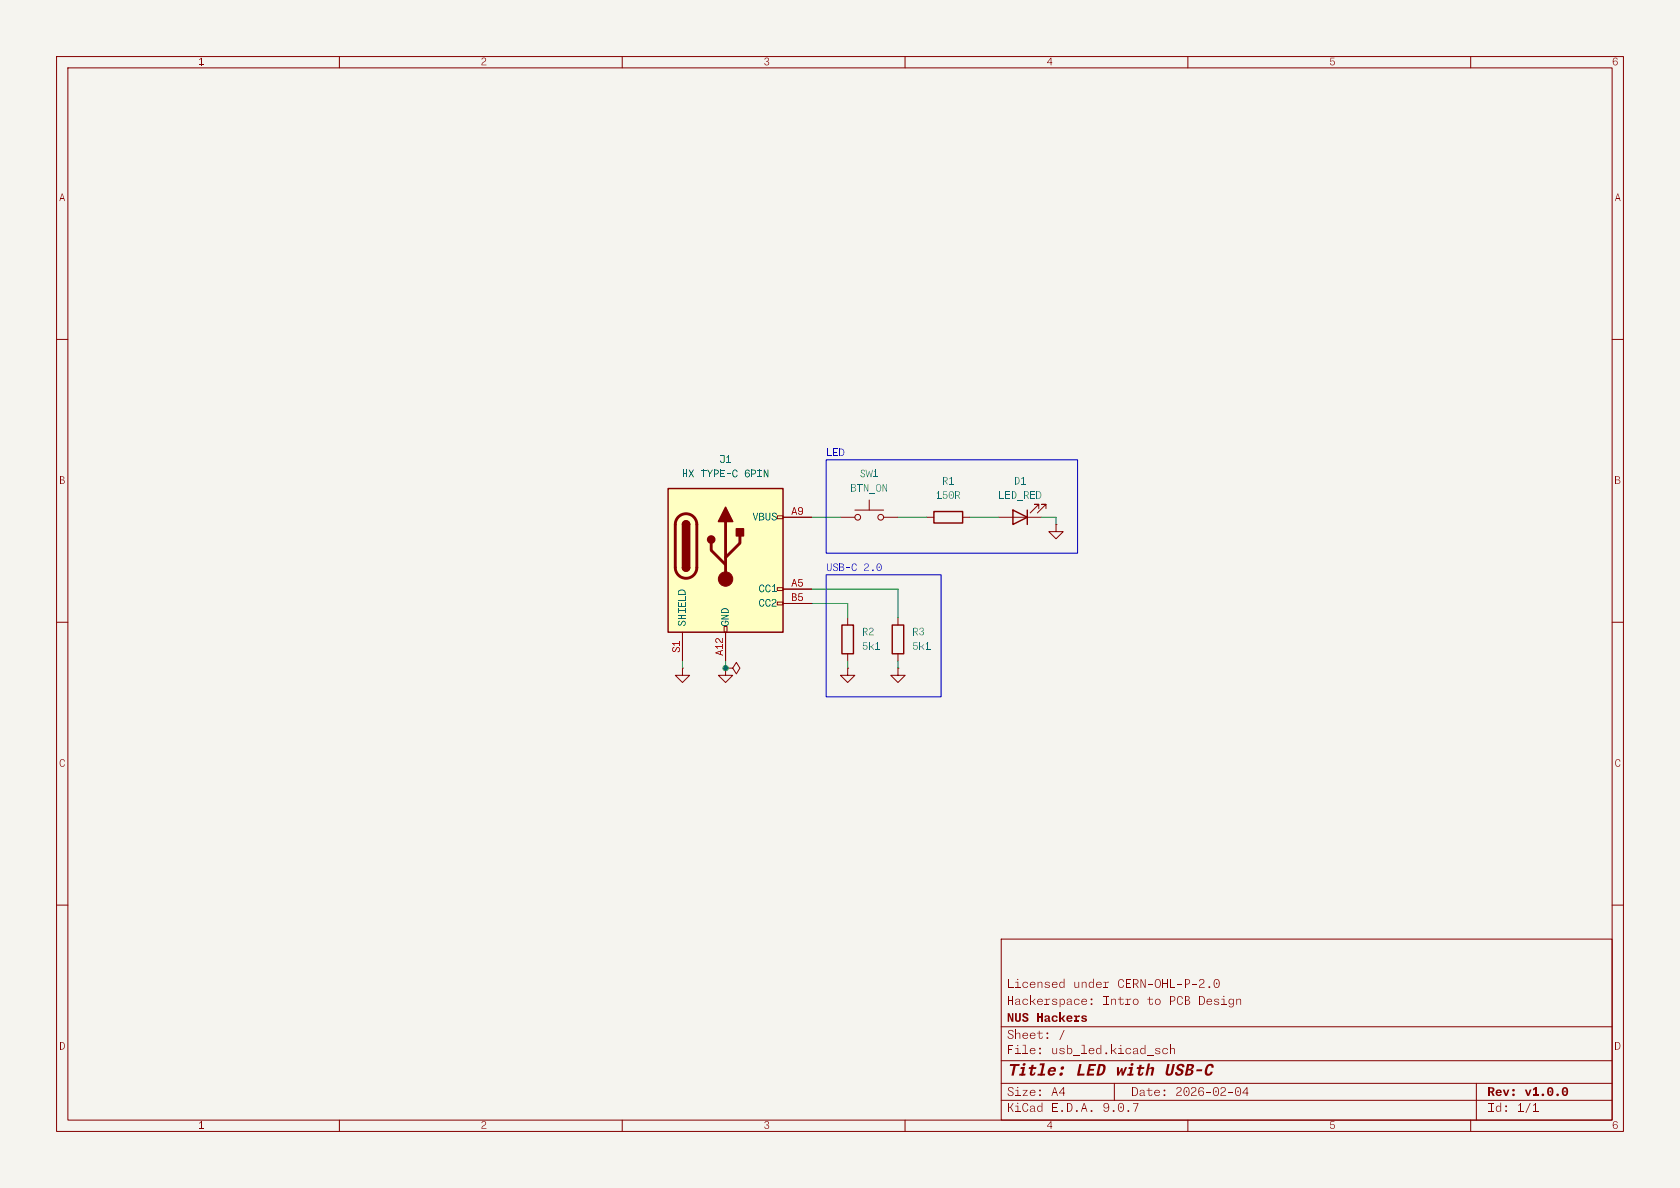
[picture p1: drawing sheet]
<svg xmlns="http://www.w3.org/2000/svg" width="297mm" height="210mm" viewBox="0 0 297 210" stroke-linecap="round" stroke-linejoin="round" font-family="sans-serif">
<path d="M0 0h297v210h-297z" fill="#f5f4ef" stroke="#f5f4ef" stroke-width=".18"/>
<g fill="none" stroke="#840000" stroke-width=".18">
<path d="M10 10h277v190h-277zM12 12h273v186h-273zM60 10v2M110 10v2M160 10v2M210 10v2M260 10v2M10 60h2M285 60h2M10 110h2M285 110h2M10 160h2"/>
<path d="M177 166h108v32h-108zM285 160h2M60 198v2M110 198v2M160 198v2M210 198v2M260 198v2"/>
</g>
<g fill="#840000">
<path d="M218.5 192.3a.57 .57 0 0 1 .7 0 .57 .57 0 0 1 .2 .7 .58 .58 0 0 1-.5 .8 .58 .58 0 0 1-.6-.8h.2a.43 .43 0 0 0 .1 .5 .43 .43 0 0 0 .6-.1l.1-.4a.43 .43 0 0 0-.2-.6 .43 .43 0 0 0-.5 .1l-.1 .5h-.2z"/>
<path d="M220.4 192.2h.1v1.5h-.1l.1-1.4-.8 .9h1v.1h-1.1z"/>
<circle cx="205.9" cy="193.6" r=".17"/>
<circle cx="205.9" cy="192.8" r=".17"/>
</g>
<path d="M177 194.5h108" fill="none" stroke="#840000" stroke-width=".18"/>
<g fill="#840000">
<path d="M200.3 195h1l-.6 1.5h-.1l.6-1.4h-.9z"/>
<circle cx="193" cy="196.4" r=".17"/>
</g>
<path d="M177 191.5h108" fill="none" stroke="#840000" stroke-width=".18"/>
<g fill="#840000">
<path d="M276.3 192.3a.59 .59 0 0 1 .7 0 .59 .59 0 0 1 .2 .7 .6 .6 0 0 1-.5 .8 .6 .6 0 0 1-.6-.8h.3a.34 .34 0 0 0 .3 .5 .74 .74 0 0 0 0-1.1 .35 .35 0 0 0-.3 .6h-.3z"/>
<path d="M271 195.3l.5-.3-.2 .3-.3 .1z"/>
<path d="M271.4 195h.1v1.5h-.1z"/>
<path d="M271 196.4h1v.1h-1z"/>
<circle cx="276.7" cy="193" r=".15"/>
<circle cx="183.9" cy="193.6" r=".17"/>
<circle cx="183.9" cy="192.8" r=".17"/>
<circle cx="266.3" cy="196.4" r=".17"/>
<circle cx="266.3" cy="195.6" r=".17"/>
</g>
<path d="M177 187.5h108" fill="none" stroke="#840000" stroke-width=".18"/>
<g fill="#840000">
<path d="M185.5 188.8a.64 .64 0 0 1 .8-.2 .64 .64 0 0 1 .3 .8h-1.1l.1-.2 .7 .1a.32 .32 0 0 0-.3-.4 .32 .32 0 0 0-.3 .3 .36 .36 0 0 0 0 .6 .36 .36 0 0 0 .5-.1h.4a.74 .74 0 0 1-1.2 .4 .74 .74 0 0 1 .1-1.3z"/>
<path d="M203.1 188.9l.4-.2a.35 .35 0 0 1 .4-.1 .35 .35 0 0 1 .1 .4l-.2 1.1h-.4l.2-1.1a.36 .36 0 0 0-.6 .1z"/>
<path d="M182.2 185.4l.6-.1 .2 .5h-.9v-.1h.8a.41 .41 0 0 0-.5-.3 .41 .41 0 0 0-.3 .5 .41 .41 0 0 0 .5 .3l.4-.1a.55 .55 0 0 1-.8 .1 .55 .55 0 0 1 0-.8z"/>
<path d="M202.8 186.6h1.1v.1h-1.1z"/>
<path d="M204.3 185.4l.5-.1 .3 .3-.3-.2a.23 .23 0 0 0-.3-.1 .23 .23 0 0 0-.1 .3l.2 .1a.36 .36 0 0 1 .5 .4 .36 .36 0 0 1-.6 .2l-.2-.1-.1-.2h.1a.32 .32 0 0 0 .3 .3 .32 .32 0 0 0 .3-.4l-.3-.1a.3 .3 0 0 1-.3-.1 .3 .3 0 0 1 0-.3z"/>
<path d="M205.7 185.4l.5-.1 .3 .2-.2 .1a.39 .39 0 0 0-.5-.1 .39 .39 0 0 0 0 .6 .39 .39 0 0 0 .6-.1h.1a.55 .55 0 0 1-.9 .2 .55 .55 0 0 1 .1-.8z"/>
<path d="M206.9 184.7h.1v1.6h-.1z"/>
<path d="M207 185.4l.3-.1 .3 .1 .1 .9h-.1v-.7a.31 .31 0 0 0-.3-.2 .31 .31 0 0 0-.3 .2z"/>
<circle cx="187.6" cy="189.9" r=".31"/>
<circle cx="187.8" cy="188.8" r=".31"/>
<circle cx="183.9" cy="186.2" r=".17"/>
<circle cx="183.9" cy="185.4" r=".17"/>
</g>
<path d="M177 181.5h108" fill="none" stroke="#840000" stroke-width=".18"/>
<g fill="#840000">
<path d="M191.2 179.6l.5-.1 .4 .1v.2l-.6-.1 .2 .2a.38 .38 0 0 1 .5 .4 .38 .38 0 0 1-.6 .4 .41 .41 0 0 1-.5-.4l.7 .1v-.1l-.2-.1a.35 .35 0 0 1-.4-.2 .35 .35 0 0 1 0-.4z"/>
<path d="M191.3 176.7l.6-.1 .3 .5h-.9v-.1h.7a.41 .41 0 0 0-.5-.3 .41 .41 0 0 0-.3 .5 .41 .41 0 0 0 .5 .3l.5-.1a.55 .55 0 0 1-.9 .1 .55 .55 0 0 1 0-.8z"/>
<path d="M199.4 176.7l.6-.1v.1l-.6 .2z"/>
<path d="M199 177.5h.8v.1h-.8z"/>
<path d="M200.4 176.7a.52 .52 0 0 1 .9 .1 .52 .52 0 0 1-.4 .8 .52 .52 0 0 1-.6-.5h.1a.41 .41 0 0 0 .5 .3 .41 .41 0 0 0 .3-.6 .41 .41 0 0 0-.7 0l-.1 .3h-.1z"/>
<path d="M204.4 176.7a.52 .52 0 0 1 .8 .1 .52 .52 0 0 1-.4 .8 .52 .52 0 0 1-.6-.5h.1a.41 .41 0 0 0 .5 .3 .41 .41 0 0 0 .3-.6 .41 .41 0 0 0-.7 0l-.1 .3h-.1z"/>
<path d="M218.7 176.7l.3-.1 .3 .1 .1 .9h-.1v-.7a.31 .31 0 0 0-.3-.2 .31 .31 0 0 0-.3 .2z"/>
<path d="M188.1 173h.1v1.6l-.1-.2z"/>
<path d="M187.4 173.7l.4-.1 .3 .1v.2a.38 .38 0 0 0-.6-.1 .38 .38 0 0 0 0 .6 .38 .38 0 0 0 .6-.1 .46 .46 0 0 1-.7 .3 .46 .46 0 0 1-.1-.7z"/>
<path d="M195.5 173.7l.6-.1v.1l-.6 .2z"/>
<path d="M195.1 174.5h.8v.1h-.8z"/>
<path d="M214.7 173.2a.57 .57 0 0 1 .7 0 .57 .57 0 0 1 .2 .7 .58 .58 0 0 1-.5 .8 .58 .58 0 0 1-.5-.8h.1a.43 .43 0 0 0 .1 .5 .43 .43 0 0 0 .6-.1l.1-.4a.43 .43 0 0 0-.1-.6 .43 .43 0 0 0-.6 .1l-.1 .5h-.1z"/>
<circle cx="185.2" cy="183.5" r=".17"/>
<circle cx="185.2" cy="182.7" r=".17"/>
<circle cx="193" cy="177.5" r=".17"/>
<circle cx="193" cy="176.7" r=".17"/>
<circle cx="215.1" cy="173.8" r=".15"/>
</g>
<path d="M176.5 91.4h7.6M183.6 89.9v-.7h-.7h.7l-1.5 1.5M184.9 89.9v-.7h-.8h.8l-1.5 1.5M186.7 92.7v1.3h1.3l-1.3 1.3-1.3-1.3h1.3M186.7 92.7h.1M149.9 109.2v1.3M149.9 115.6v1.2M158.7 118.1v1.3h1.3l-1.3 1.3-1.2-1.3h1.2M158.7 118.1h.1M197 191.5v3M261 191.5v6.5" fill="none" stroke="#840000" stroke-width=".18"/>
<path d="M179.1 90.2l2.5 1.2-2.5 1.3zM181.6 90.2v2.5M148.8 110.5h2.1v5.1h-2.1z" fill="none" stroke="#840000" stroke-width=".25"/>
<path d="M154.8 114.7h.8v.1h-.8z" fill="#006464"/>
<path d="M157.7 110.5h2.1v5.1h-2.1z" fill="none" stroke="#840000" stroke-width=".25"/>
<path d="M158.7 109.2v1.3M158.7 115.6v1.2" fill="none" stroke="#840000" stroke-width=".18"/>
<path d="M163.6 114.7h.9v.1h-.9z" fill="#006464"/>
<path d="M128.3 118.1v1.3h1.2l-1.2 1.3-1.3-1.3h1.3M128.3 118.1h.1M149.9 118.1v1.3h1.2l-1.2 1.3-1.3-1.3h1.3M149.9 118.1h.1" fill="none" stroke="#840000" stroke-width=".18"/>
<path d="M118.1 86.4h20.3v25.4h-20.3z" fill="#ffffc2"/>
<g fill="none" stroke="#840000" stroke-width=".18">
<path d="M137.4 91.2h1v.5h-1zM138.4 91.4h5.1M148.6 91.4h2.5M151.1 90.2h5.1M153.7 88.4v1.8M156.2 91.4h2.5M163.8 91.4h1.3M170.2 91.4h1.2M120.6 118.1v1.3h1.3l-1.3 1.3-1.2-1.3h1.2M120.6 118.1h.1M120.6 111.8v5M128 110.7h.5v1.1h-.5z"/>
<path d="M128.3 118.1h1.2l.7-1 .6 1-.6 1-.7-1M128.3 118.1h.1M128.3 111.8v5M137.4 103.9h1v.5h-1zM137.4 106.4h1v.5h-1zM138.4 104.1h5.1M138.4 106.7h5.1"/>
<circle cx="151.6" cy="91.4" r=".51"/>
<circle cx="155.7" cy="91.4" r=".51"/>
</g>
<path d="M118.1 86.4h20.3v25.4h-20.3zM120.6 92.7a.64 .64 0 0 1 .7-.6 .64 .64 0 0 1 .6 .6M165.1 90.4h5.1v2.1h-5.1zM120.6 100.3a.64 .64 0 0 0 .7 .7 .64 .64 0 0 0 .6-.7" fill="none" stroke="#840000" stroke-width=".25"/>
<path d="M119.9 91.4a1.9 1.9 0 0 1 2.1-.4 1.9 1.9 0 0 1 1.2 1.7v7.6a1.91 1.91 0 0 1-1.9 1.9 1.91 1.91 0 0 1-1.9-1.9v-7.7l.2-.7zM125.7 96v1.3l2.6 2.5M128.3 92.2v10.2M130.8 94.7v1.3l-2.5 2.6" fill="none" stroke="#840000" stroke-width=".51"/>
<g fill="#840000" stroke="#840000" stroke-width=".25">
<path d="M120.6 92.7h1.3v7.6h-1.3z"/>
<path d="M120.8 92.3a.64 .64 0 0 1 .7-.2 .64 .64 0 0 1 .4 .6h-1.3z"/>
<path d="M120.6 100.3h1.3a.64 .64 0 0 1-.6 .7 .64 .64 0 0 1-.7-.7z"/>
<path d="M128.3 89.7l1.2 2.5h-2.5z"/>
<path d="M130.2 93.5h1.2v1.2h-1.2z"/>
<circle cx="125.7" cy="95.4" r=".63"/>
</g>
<circle cx="128.3" cy="102.4" r="1.27" fill="#840000" stroke="#840000" stroke-width=".18"/>
<path d="M143.5 91.4h5.1M158.7 91.4h5.1M171.4 91.4h5.1M184.1 91.4h2.6v1.3M120.6 116.8v1.3M128.3 116.8v1.3M143.5 104.1h15.2v5.1M143.5 106.7h6.4v2.5M149.9 116.8v1.3M158.7 116.8v1.3" fill="none" stroke="#009600" stroke-width=".18"/>
<path d="M155.1 99.7h.1a.53 .53 0 0 1 .6 .1 .53 .53 0 0 1 .1 .6 .48 .48 0 0 1-.6 .5 .48 .48 0 0 1-.3-.6h.1a.38 .38 0 0 0 .3 .5 .38 .38 0 0 0 .3-.5 .38 .38 0 0 0-.3-.6 .38 .38 0 0 0-.3 .6h-.1v-.2z" fill="#0000c2"/>
<path d="M146 81.3h44.5v16.5h-44.5zM146 101.6h20.4v21.6h-20.4z" fill="none" stroke="#0000c2" stroke-width=".18"/>
<path d="M138.4 91.4h5.1M120.6 111.8v5M128.3 118.1h.1M128.3 111.8v5M138.4 104.1h5.1M138.4 106.7h5.1" fill="none" stroke="#840000" stroke-width=".18"/>
<circle cx="128.3" cy="118.1" r=".46" fill="#009600" stroke="#009600" stroke-width=".18"/>
<g font-size="2.8" fill="#840000">
<text x="178" y="190.7">Title:</text>
<text x="190.1" y="190.7">LED with</text>
<text x="205.8" y="190.7">USB-C</text>
</g>
<g font-size="2.1" fill="#840000">
<text x="178" y="178.1">Hackerspace:</text>
<text x="178" y="175.1">Licensed</text>
<text x="189.7" y="175.1">under</text>
<text x="194.9" y="178.1">Intro</text>
<text x="197.5" y="175.1">CERN-OHL-P-2.0</text>
<text x="202.7" y="178.1">to</text>
<text x="206.6" y="178.1">PCB Design</text>
<text x="178" y="184.1">Sheet:</text>
<text x="178" y="181.1">NUS Hackers</text>
<text x="187.1" y="184.1">/</text>
<text x="178" y="186.8">File:</text>
<text x="185.8" y="186.8">usb_led.kicad_sch</text>
<text x="178" y="197">KiCad</text>
<text x="178" y="194.2">Size:</text>
<text x="185.8" y="197">E.D.A.</text>
<text x="185.8" y="194.2">A4</text>
<text x="194.9" y="197">9.0.7</text>
<text x="200" y="194.2">Date:</text>
<text x="207.8" y="194.2">2026-02-04</text>
<text x="263" y="194.2">Rev:</text>
<text x="263" y="197">Id:</text>
<text x="268.2" y="197">1/1</text>
<text x="269.5" y="194.2">v1.0.0</text>
</g>
<g font-size="1.8" fill="#840000">
<text x="35" y="11.9">1</text>
<text x="85" y="11.9">2</text>
<text x="135" y="11.9">3</text>
<text x="185" y="11.9">4</text>
<text x="235" y="11.9">5</text>
<text x="285" y="11.9">6</text>
<text x="10.4" y="35.9">A</text>
<text x="285.4" y="35.9">A</text>
<text x="10.4" y="85.9">B</text>
<text x="285.4" y="85.9">B</text>
<text x="10.4" y="135.9">C</text>
<text x="285.4" y="135.9">C</text>
<text x="10.4" y="185.9">D</text>
<text x="285.4" y="185.9">D</text>
<text x="35" y="199.9">1</text>
<text x="85" y="199.9">2</text>
<text x="135" y="199.9">3</text>
<text x="185" y="199.9">4</text>
<text x="235" y="199.9">5</text>
<text x="285" y="199.9">6</text>
</g>
<g font-size="1.8" fill="#006464">
<text x="127.2" y="82.2">J1</text>
<text x="120.6" y="84.7">HX TYPE-C 6PIN</text>
<text x="150.4" y="87.3">BTN_ON</text>
<text x="152" y="84.7">SW1</text>
<text x="165.4" y="88.5">150R</text>
<text x="166.5" y="86">R1</text>
<text x="176.5" y="88.5">LED_RED</text>
<text x="179.2" y="86">D1</text>
<text x="133" y="92.3">VBUS</text>
<text x="134.1" y="105">CC1</text>
<text x="134.1" y="107.6">CC2</text>
<text x="121.5" y="110.7" transform="rotate(-90 121.5 110.7)">SHIELD</text>
<text x="129.2" y="110.7" transform="rotate(-90 129.2 110.7)">GND</text>
<text x="152.4" y="112.7">R2</text>
<text x="161.3" y="112.7">R3</text>
<text x="152.4" y="115.2">5k1</text>
<text x="161.3" y="115.2">5k1</text>
</g>
<g font-size="1.8" fill="#0000c2">
<text x="146" y="80.8">LED</text>
<text x="146" y="101.1">USB-C 2.0</text>
</g>
<g font-size="1.8" fill="#a90000">
<text x="139.9" y="91.2">A9</text>
<text x="139.9" y="103.9">A5</text>
<text x="139.9" y="106.4">B5</text>
<text x="120.4" y="115.4" transform="rotate(-90 120.4 115.4)">S1</text>
<text x="128" y="116" transform="rotate(-90 128 116)">A12</text>
</g>
</svg>
